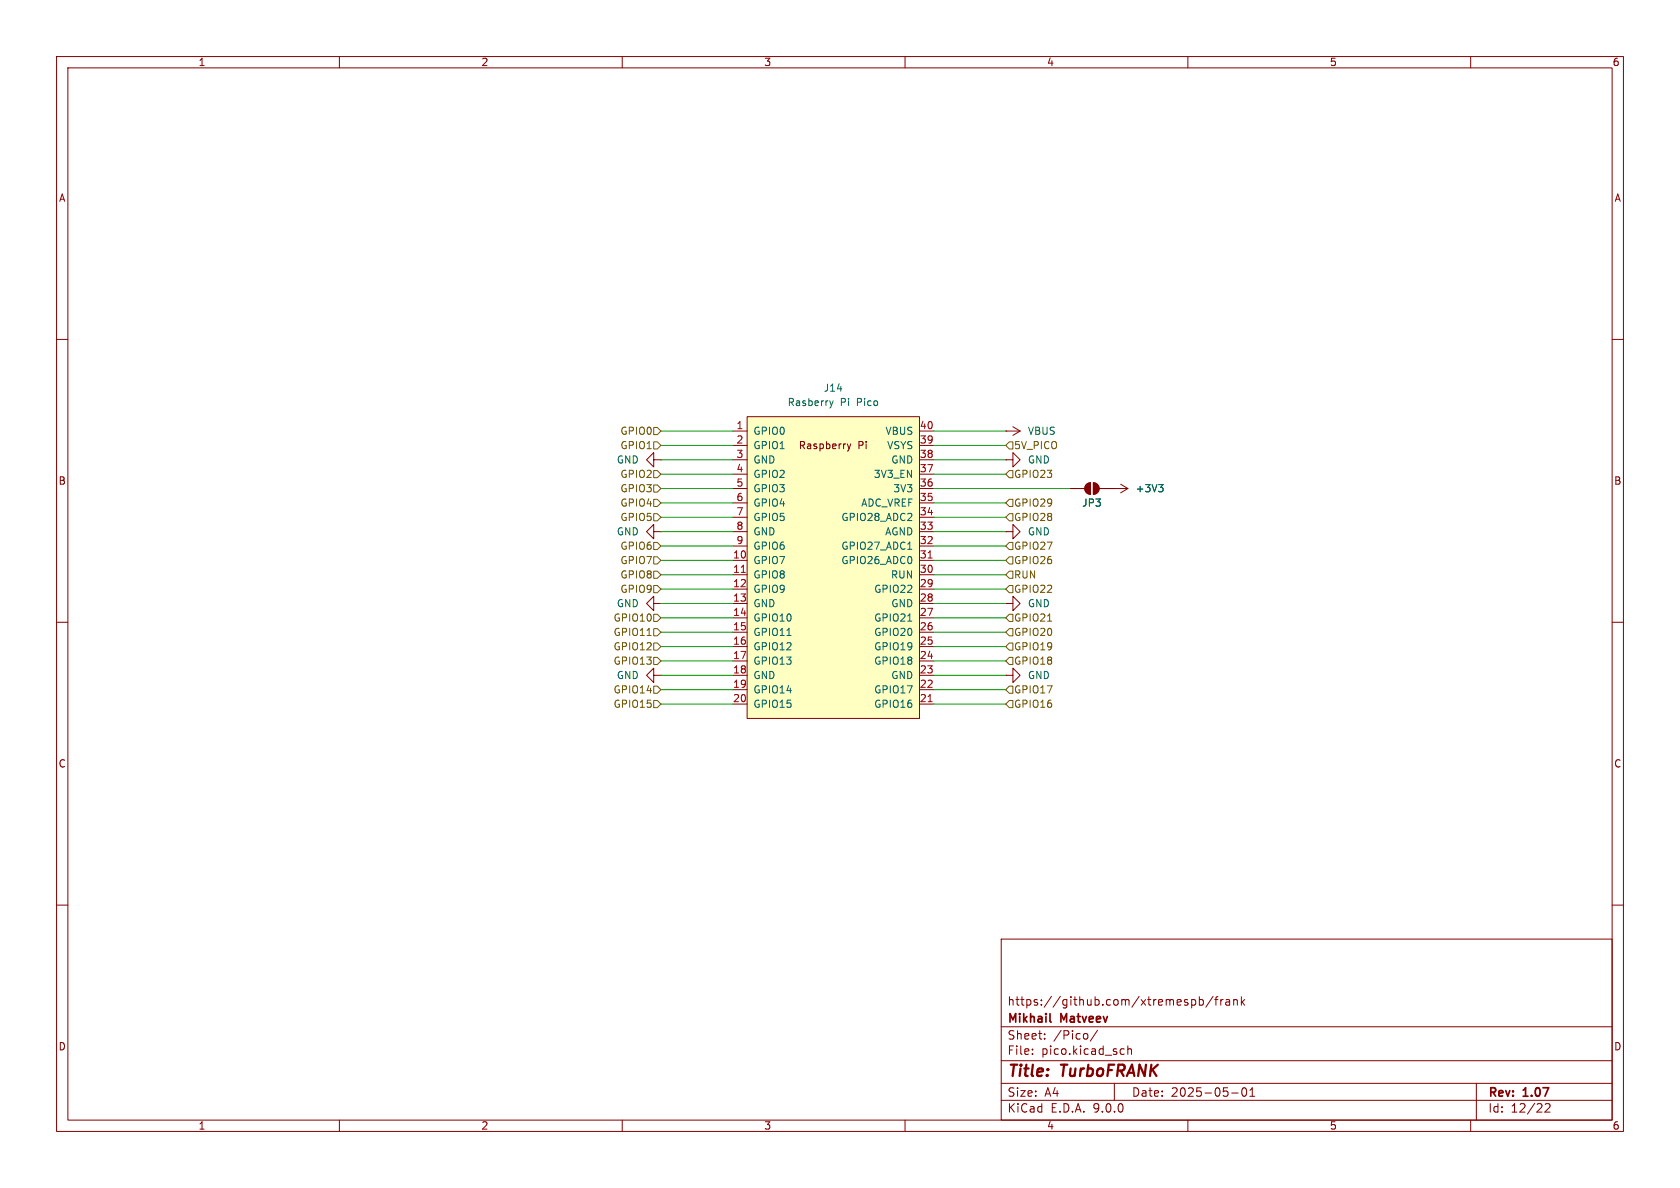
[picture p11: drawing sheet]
<svg xmlns="http://www.w3.org/2000/svg" width="297mm" height="210mm" viewBox="0 0 297 210" stroke-linecap="round" stroke-linejoin="round" font-family="sans-serif">
<g fill="none" stroke="#840000" stroke-width=".18">
<path d="M10 10h277v190h-277zM12 12h273v186h-273zM60 10v2M110 10v2M160 10v2M210 10v2M260 10v2M10 60h2M285 60h2M177.8 81.3h1.3v-1.3l1.2 1.3-1.2 1.3v-1.3M177.8 81.3h.1M10 110h2"/>
<path d="M115.6 106.7v-1.3l-1.3 1.3 1.3 1.3v-1.3h1.2M115.6 119.4v-1.3l-1.3 1.3 1.3 1.3v-1.3h1.2M116.8 106.7h.1M116.8 119.4h.1M285 110h2M10 160h2M177 166h108v32h-108zM210.7 176.8l.4-.1 .3 .3v.4l-.2 .2h-.5M212 176.8l.5-.1 .2 .3v.4l-.1 .2h-.6M212 176.2v1.5M214.5 176.1l-1.3 2M214.7 176.7h.6"/>
<path d="M215.3 176.2l-.3 .2v1.3M215.8 176.7v1M216.2 176.7l-.2 .1-.2 .2M216.7 176.8h.6l.1 .9M217.4 177.1h-.5a.29 .29 0 0 0-.2 .3 .29 .29 0 0 0 .2 .3l.5-.1M218.1 176.8l.2-.1 .4 .1v.9M218.1 176.7v1M219.5 176.2v1.5M219.6 177.1l.4 .6M220 176.7l-.5 .6M285 160h2M60 198v2"/>
<path d="M110 198v2M160 198v2M177 194.5h108M177 191.5h108M177 187.5h108M177 181.5h108M182.5 186.3v.1M182.5 185.5v.1M184.7 183.6v.1M184.7 182.8v.1M192.2 182.8l.1 .2v.4l-.1 .2M194 182.1l-1.3 2"/>
<path d="M197 191.5v3M198.3 185.4l.4 .1M198.7 186.3l-.4 .1M199.4 185.5l.2-.1 .4 .1v.9M199.4 184.9v1.5M210 198v2M217.7 193.2h1.2M219.7 192.4l.2-.1a.81 .81 0 0 1 .6 .6 .81 .81 0 0 1-.3 .8l-.2 .1a.81 .81 0 0 1-.3-1.4zM221 193.8h.8M221 192.7l.4-.4v1.5M260 198v2M261 191.5v6.5"/>
<path d="M273.2 195.2l.5-.1 .3 .1v.3l-.9 1.1h.9"/>
</g>
<path d="M185.6 180.5l.2 .2" fill="none" stroke="#840000" stroke-width=".3"/>
<path d="M132.1 73.7h30.5v53.3h-30.5z" fill="#ffffc2"/>
<g fill="none" stroke="#840000" stroke-width=".18">
<path d="M129.5 76.2h2.6M129.5 78.7h2.6M132.1 73.7h30.5v53.3h-30.5zM149.8 78.5l.3 .8M150.1 79.3l-.3 .4M150.4 78.5l-.3 .8M162.6 76.2h2.5M162.6 78.7h2.5M177.8 76.2h.1M177.8 76.2h2.5M179.1 75.4l1.2 .8M180.3 76.2l-1.2 .8"/>
<path d="M115.6 94v-1.3l-1.3 1.3 1.3 1.3v-1.3h1.2M115.6 81.3v-1.3l-1.3 1.3 1.3 1.3v-1.3h1.2M116.8 94h.1M116.8 81.3h.1M129.5 81.3h2.6M129.5 83.8h2.6M129.5 86.4h2.6M129.5 88.9h2.6M129.5 91.4h2.6M129.5 94h2.6M129.5 96.5h2.6M129.5 99.1h2.6"/>
<path d="M162.6 81.3h2.5M162.6 83.8h2.5M162.6 86.4h2.5M162.6 88.9h2.5M162.6 91.4h2.5M162.6 94h2.5M162.6 96.5h2.5M162.6 99.1h2.5M177.8 94h1.3v-1.3l1.2 1.3-1.2 1.3v-1.3M177.8 94h.1M189.2 86.4h2.6M192.1 85.6l.7-.3v2.1a1.02 1.02 0 0 1-.9-.7 1.02 1.02 0 0 1 .2-1.1z"/>
<path d="M193.3 85.3a1.02 1.02 0 0 1 1 1.1 1.02 1.02 0 0 1-1 1zM194.3 86.4h5.1M196.8 86.4h.1M198.1 85.6l1.3 .8M199.4 86.4l-1.3 .7M129.5 101.6h2.6M129.5 104.1h2.6M129.5 106.7h2.6M129.5 109.2h2.6M129.5 111.8h2.6M129.5 114.3h2.6M129.5 116.8h2.6"/>
<path d="M129.5 119.4h2.6M162.6 101.6h2.5M162.6 104.1h2.5M162.6 106.7h2.5M162.6 109.2h2.5M162.6 111.8h2.5M162.6 114.3h2.5M162.6 116.8h2.5M162.6 119.4h2.5M177.8 106.7h1.3v-1.3l1.2 1.3-1.2 1.3v-1.3M177.8 106.7h.1M177.8 119.4h1.3v-1.3l1.2 1.3-1.2 1.3v-1.3"/>
<path d="M177.8 119.4h.1M129.5 121.9h2.6M129.5 124.5h2.6M162.6 121.9h2.5M162.6 124.5h2.5"/>
</g>
<path d="M164.1 98.6h.7M131.1 101.2h.7M164.1 124h.7" fill="none" stroke="#a90000" stroke-width=".18"/>
<path d="M146.7 70.9l.3 .8M147 71.7l-.1 .3M147.3 70.9l-.3 .8M160.5 97.1h.7M204.8 85.7h.8l-.4 .5M205.4 86.2l.2 .2v.3l-.2 .2M139.1 112.3h.7M160.5 109.8h.7" fill="none" stroke="#006464" stroke-width=".18"/>
<g fill="#840000" stroke="#840000" stroke-width=".18">
<path d="M192.1 85.6l.7-.3v2.1a1.02 1.02 0 0 1-.9-.7 1.02 1.02 0 0 1 .2-1.1z"/>
<path d="M193.3 85.3a1.02 1.02 0 0 1 1 1.1 1.02 1.02 0 0 1-1 1z"/>
</g>
<g fill="none" stroke="#725600" stroke-width=".18">
<path d="M115.6 75.6h.6l.6 .6-.6 .6h-.6zM115.6 78.1h.6l.6 .6-.6 .7h-.6zM177.8 78.7l.6-.6h.7v1.3h-.7zM115.6 85.7h.6l.6 .7-.6 .6h-.6zM115.6 88.3h.6l.6 .6-.6 .6h-.6zM115.6 83.2h.6l.6 .6-.6 .7h-.6zM115.6 95.9h.6l.6 .6-.6 .7h-.6zM115.6 98.4h.6l.6 .7-.6 .6h-.6zM115.6 90.8h.6l.6 .6-.6 .7h-.6zM177.8 91.4l.6-.6h.7v1.3h-.7zM177.8 99.1l.6-.7h.7v1.3h-.7zM178.4 83.2h.7v1.3h-.7l-.6-.7z"/>
<path d="M178.4 95.9h.7v1.3h-.7l-.6-.7zM178.4 88.3h.7v1.2h-.7l-.6-.6zM114.4 112.3h.7M115.6 113.7h.6l.6 .6-.6 .6h-.6zM115.6 101h.6l.6 .6-.6 .6h-.6zM115.6 111.1h.6l.6 .7-.6 .6h-.6zM115.6 108.6h.6l.6 .6-.6 .7h-.6zM115.6 116.2h.6l.6 .6-.6 .7h-.6zM115.6 103.5h.6l.6 .6-.6 .7h-.6zM177.8 104.1l.6-.6h.7v1.3h-.7zM177.8 114.3l.6-.6h.7v1.2h-.7zM178.4 116.2h.7v1.3h-.7l-.6-.7z"/>
<path d="M178.4 108.6h.7v1.3h-.7l-.6-.7zM178.4 111.1h.7v1.3h-.7l-.6-.6zM178.4 101h.7v1.2h-.7l-.6-.6zM185.2 109.8h.7M115.6 123.8h.6l.6 .7-.6 .6h-.6zM115.6 121.3h.6l.6 .6-.6 .7h-.6zM177.8 121.9l.6-.6h.7v1.3h-.7zM178.4 123.8h.7v1.3h-.7l-.6-.6z"/>
</g>
<g fill="none" stroke="#009600" stroke-width=".18">
<path d="M116.8 76.2h12.7M116.8 78.7h12.7M165.1 76.2h12.7M165.1 78.7h12.7M116.8 96.5h12.7M116.8 88.9h12.7M116.8 94h12.7M116.8 86.4h12.7M116.8 91.4h12.7M116.8 99.1h12.7M116.8 81.3h12.7M116.8 83.8h12.7"/>
<path d="M165.1 96.5h12.7M165.1 88.9h12.7M165.1 94h12.7M165.1 86.4h24.1M165.1 91.4h12.7M165.1 99.1h12.7M165.1 81.3h12.7M165.1 83.8h12.7M116.8 114.3h12.7M116.8 119.4h12.7M116.8 116.8h12.7M116.8 104.1h12.7"/>
<path d="M116.8 106.7h12.7M116.8 101.6h12.7M116.8 109.2h12.7M116.8 111.8h12.7M165.1 114.3h12.7M165.1 119.4h12.7M165.1 116.8h12.7M165.1 104.1h12.7M165.1 106.7h12.7M165.1 101.6h12.7M165.1 109.2h12.7M165.1 111.8h12.7"/>
<path d="M116.8 121.9h12.7M116.8 124.5h12.7M165.1 121.9h12.7M165.1 124.5h12.7"/>
</g>
<g font-size="2.8" fill="#840000">
<text x="178" y="190.9">Title:</text>
<text x="187.7" y="190.9">TurboFRANK</text>
</g>
<g font-size="2.1" fill="#840000">
<text x="178" y="178">https://github.com/xtremespb/frank</text>
<text x="178" y="184">Sheet:</text>
<text x="178" y="181.2">Mikhail</text>
<text x="186.2" y="184">/Pico/</text>
<text x="187.6" y="181.2">Matveev</text>
<text x="178" y="186.7">File:</text>
<text x="184.1" y="186.7">pico.kicad_sch</text>
<text x="178" y="196.9">KiCad</text>
<text x="178" y="194.1">Size:</text>
<text x="184.7" y="194.1">A4</text>
<text x="185.7" y="196.9">E.D.A.</text>
<text x="193.3" y="196.9">9.0.0</text>
<text x="200" y="194.1">Date:</text>
<text x="207" y="194.1">2025-05-01</text>
<text x="263" y="194.3">Rev:</text>
<text x="263" y="196.9">Id:</text>
<text x="267.1" y="196.9">12/22</text>
<text x="269.4" y="194.3">1.07</text>
</g>
<g font-size="1.8" fill="#840000">
<text x="35" y="11.9">1</text>
<text x="85" y="11.9">2</text>
<text x="135" y="11.9">3</text>
<text x="185" y="11.9">4</text>
<text x="235" y="11.9">5</text>
<text x="285" y="11.9">6</text>
<text x="10.3" y="35.9">A</text>
<text x="285.3" y="35.9">A</text>
<text x="141.1" y="79.6">Raspberry</text>
<text x="151.7" y="79.6">Pi</text>
<text x="10.3" y="85.9">B</text>
<text x="285.3" y="85.9">B</text>
<text x="10.3" y="135.9">C</text>
<text x="285.3" y="135.9">C</text>
<text x="10.3" y="185.9">D</text>
<text x="285.3" y="185.9">D</text>
<text x="35" y="199.9">1</text>
<text x="85" y="199.9">2</text>
<text x="135" y="199.9">3</text>
<text x="185" y="199.9">4</text>
<text x="235" y="199.9">5</text>
<text x="285" y="199.9">6</text>
</g>
<g font-size="1.8" fill="#006464">
<text x="139.1" y="72">Rasberry</text>
<text x="145.5" y="69.4">J14</text>
<text x="148.5" y="72">Pi</text>
<text x="151.6" y="72">Pico</text>
<text x="133.1" y="77.1">GPIO0</text>
<text x="156.4" y="77.1">VBUS</text>
<text x="181.6" y="77.1">VBUS</text>
<text x="108.9" y="82.1">GND</text>
<text x="133.1" y="79.6">GPIO1</text>
<text x="133.1" y="82.1">GND</text>
<text x="156.7" y="79.6">VSYS</text>
<text x="157.5" y="82.1">GND</text>
<text x="181.6" y="82.1">GND</text>
<text x="133.1" y="84.7">GPIO2</text>
<text x="133.1" y="87.2">GPIO3</text>
<text x="133.1" y="89.8">GPIO4</text>
<text x="152.1" y="89.8">ADC_VREF</text>
<text x="154.4" y="84.7">3V3_EN</text>
<text x="157.8" y="87.2">3V3</text>
<text x="191.2" y="89.8">JP3</text>
<text x="200.7" y="87.2">+3V3</text>
<text x="108.9" y="94.8">GND</text>
<text x="133.1" y="92.3">GPIO5</text>
<text x="133.1" y="94.8">GND</text>
<text x="148.6" y="92.3">GPIO28_ADC2</text>
<text x="156.4" y="94.8">AGND</text>
<text x="181.6" y="94.8">GND</text>
<text x="133.1" y="97.4">GPIO6</text>
<text x="133.1" y="99.9">GPIO7</text>
<text x="148.6" y="97.4">GPIO27_ADC1</text>
<text x="148.6" y="99.9">GPIO26_ADC0</text>
<text x="108.9" y="107.5">GND</text>
<text x="133.1" y="102.5">GPIO8</text>
<text x="133.1" y="105">GPIO9</text>
<text x="133.1" y="107.5">GND</text>
<text x="154.4" y="105">GPIO22</text>
<text x="157.4" y="102.5">RUN</text>
<text x="157.5" y="107.5">GND</text>
<text x="181.6" y="107.5">GND</text>
<text x="133.1" y="110.1">GPIO10</text>
<text x="133.1" y="112.6">GPIO11</text>
<text x="154.4" y="110.1">GPIO21</text>
<text x="154.4" y="112.6">GPIO20</text>
<text x="133.1" y="115.2">GPIO12</text>
<text x="133.1" y="117.7">GPIO13</text>
<text x="154.4" y="115.2">GPIO19</text>
<text x="154.4" y="117.7">GPIO18</text>
<text x="108.9" y="120.2">GND</text>
<text x="133.1" y="120.2">GND</text>
<text x="133.1" y="122.8">GPIO14</text>
<text x="133.1" y="125.3">GPIO15</text>
<text x="154.4" y="122.8">GPIO17</text>
<text x="154.4" y="125.3">GPIO16</text>
<text x="157.5" y="120.2">GND</text>
<text x="181.6" y="120.2">GND</text>
</g>
<g font-size="1.8" fill="#725600">
<text x="109.6" y="77.1">GPIO0</text>
<text x="109.6" y="79.6">GPIO1</text>
<text x="179.2" y="79.6">5V_PICO</text>
<text x="109.6" y="87.2">GPIO3</text>
<text x="109.6" y="89.8">GPIO4</text>
<text x="109.6" y="84.7">GPIO2</text>
<text x="179.2" y="84.7">GPIO23</text>
<text x="179.2" y="89.8">GPIO29</text>
<text x="109.6" y="92.3">GPIO5</text>
<text x="179.2" y="92.3">GPIO28</text>
<text x="109.6" y="97.4">GPIO6</text>
<text x="109.6" y="99.9">GPIO7</text>
<text x="179.2" y="99.9">GPIO26</text>
<text x="179.2" y="97.4">GPIO27</text>
<text x="109.6" y="102.5">GPIO8</text>
<text x="109.6" y="105">GPIO9</text>
<text x="179.2" y="105">GPIO22</text>
<text x="179.2" y="102.5">RUN</text>
<text x="108.4" y="112.6">GPIO11</text>
<text x="108.4" y="110.1">GPIO10</text>
<text x="179.2" y="110.1">GPIO21</text>
<text x="179.2" y="112.6">GPIO20</text>
<text x="108.4" y="115.2">GPIO12</text>
<text x="108.4" y="117.7">GPIO13</text>
<text x="179.2" y="117.7">GPIO18</text>
<text x="179.2" y="115.2">GPIO19</text>
<text x="108.4" y="125.3">GPIO15</text>
<text x="108.4" y="122.8">GPIO14</text>
<text x="179.2" y="125.3">GPIO16</text>
<text x="179.2" y="122.8">GPIO17</text>
</g>
<g font-size="1.8" fill="#a90000">
<text x="130.1" y="75.9">1</text>
<text x="162.5" y="75.9">40</text>
<text x="130.1" y="78.5">2</text>
<text x="130.1" y="81">3</text>
<text x="130.1" y="83.6">4</text>
<text x="162.5" y="78.5">39</text>
<text x="162.5" y="81">38</text>
<text x="162.5" y="83.6">37</text>
<text x="130.1" y="86.1">5</text>
<text x="130.1" y="88.6">6</text>
<text x="162.5" y="86.1">36</text>
<text x="162.5" y="88.6">35</text>
<text x="130.1" y="91.2">7</text>
<text x="130.1" y="93.7">8</text>
<text x="162.5" y="91.2">34</text>
<text x="162.5" y="93.7">33</text>
<text x="129.5" y="98.8">10</text>
<text x="129.5" y="101.3">11</text>
<text x="130.1" y="96.3">9</text>
<text x="162.5" y="96.3">32</text>
<text x="162.5" y="98.8">31</text>
<text x="162.5" y="101.3">30</text>
<text x="129.5" y="103.9">12</text>
<text x="129.5" y="106.4">13</text>
<text x="162.5" y="103.9">29</text>
<text x="162.5" y="106.4">28</text>
<text x="129.5" y="109">14</text>
<text x="129.5" y="111.5">15</text>
<text x="162.5" y="109">27</text>
<text x="162.5" y="111.5">26</text>
<text x="129.5" y="114">16</text>
<text x="129.5" y="116.6">17</text>
<text x="129.5" y="119.1">18</text>
<text x="162.5" y="114">25</text>
<text x="162.5" y="116.6">24</text>
<text x="162.5" y="119.1">23</text>
<text x="129.5" y="121.7">19</text>
<text x="129.5" y="124.2">20</text>
<text x="162.5" y="121.7">22</text>
<text x="162.5" y="124.2">21</text>
</g>
</svg>
